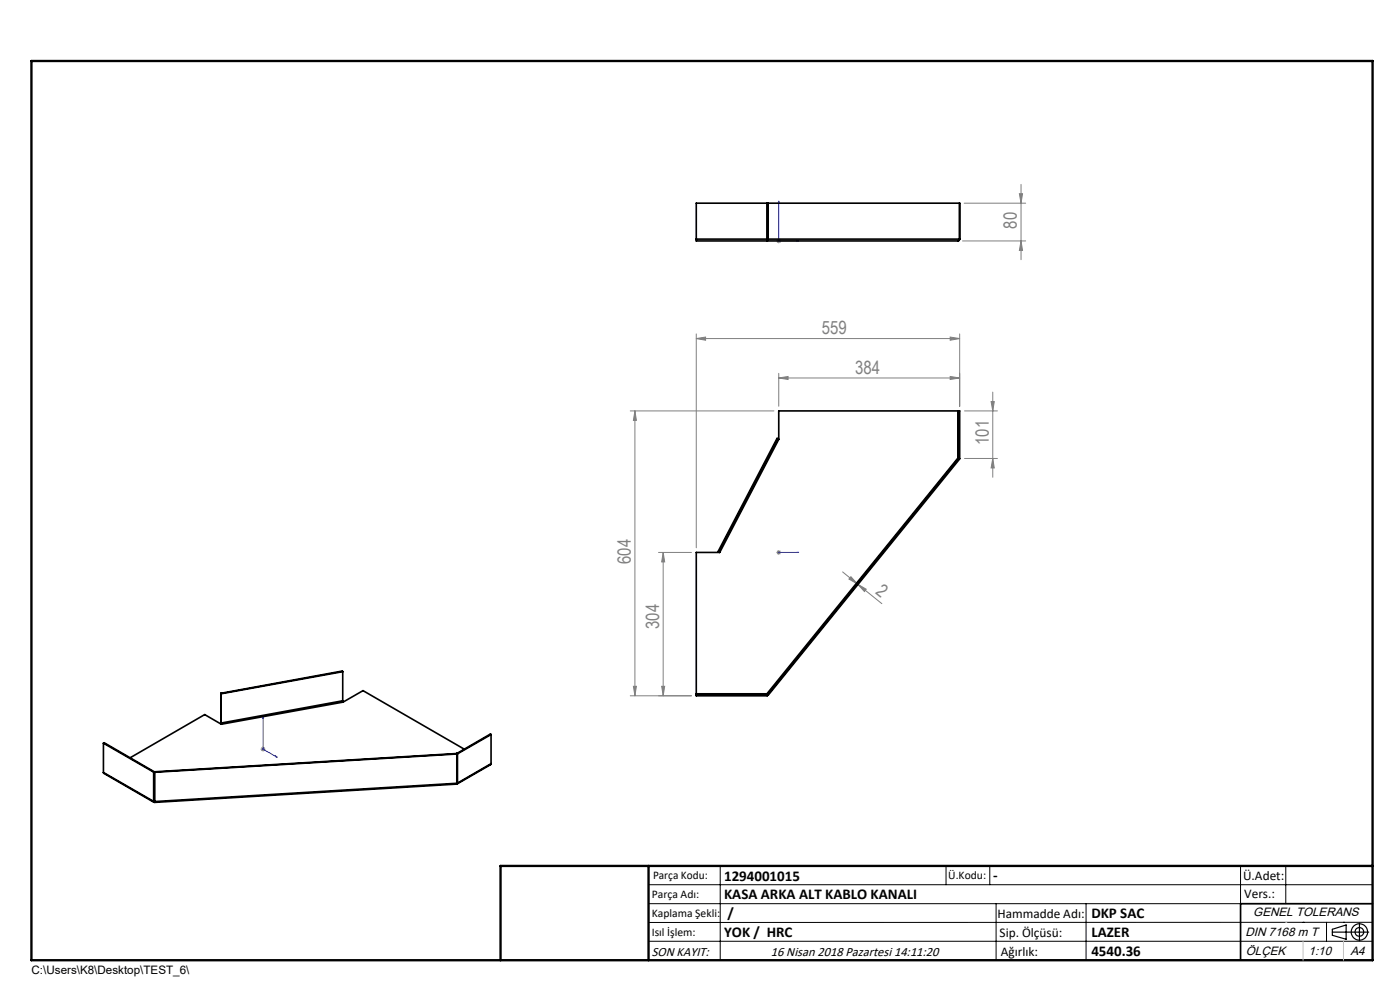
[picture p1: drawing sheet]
<svg xmlns="http://www.w3.org/2000/svg" width="297mm" height="210mm" viewBox="0 0 297 210" stroke-linecap="round" stroke-linejoin="round" font-family="sans-serif">
<g fill="none" stroke="#000" stroke-width=".25">
<path d="M282.6 197.7h7.8M282.6 197.1l3-.9v3l-3-.8zM288.4 195.8v3.8M106.2 203.7h185"/>
<circle cx="288.4" cy="197.7" r="1.74"/>
<circle cx="288.4" cy="197.7" r=".93"/>
</g>
<path d="M165.2 42.6v8.5h4.2M165.2 42.6l.1 .5h-.2zM169 51l.4 .1-.4 .1zM165.1 117.2h.2zM165.2 117.2h.1M165.2 117.2h4.2M169.4 117.2h-.4h.4M55.8 152v6.9l3 1.7M55.8 152l.1 .4-.2-.1zM58.5 160.4l.3 .2-.3-.1z" fill="none" stroke="#00f" stroke-width=".21"/>
<g fill="none" stroke="#808080" stroke-width=".21">
<path d="M216.6 39.1v16M164.7 51.1h1M164.9 50.8l.7 .7M165.2 50.6v1M165.6 50.8l-.7 .7M204.2 51.1h13.4M204.5 43.1h13.1M216.3 41.1h.6l-.3 2zM216.6 51.1l.3 2h-.6zM147.7 71.8l2-.3v.7zM147.7 70.8v45.4M147.7 71.8h55.9"/>
<path d="M165.2 79.2v7M201.6 79.9l2 .3-2 .3zM201.6 71.5l2 .3-2 .4zM203.6 70.8v15.4M133.7 87.2h30.5M134.7 87.2l.3 2h-.6zM134.7 87.2v60.4M165.2 80.2l2-.3v.6zM165.2 80.2h38.4M204.6 87.2h7M204.6 97.3h7M210.3 85.2h.6l-.3 2z"/>
<path d="M210.6 97.3l.3 2h-.6zM210.6 83.2v18M139.7 117.2h7M140.7 117.2l.3 2h-.6zM140.7 117.2v30.4M164.7 117.2h1M164.9 116.8l.7 .7M165.2 116.7v1M165.6 116.8l-.7 .7M178.8 121.3l3.1 2.6M180.5 122.3l1.4 1.6-1.8-1.1zM181.9 123.9l.1 .1"/>
<path d="M182 124l1.8 1-.4 .5zM182 124l5.1 4M55.3 158.9h1M55.5 158.6l.7 .7M55.8 158.4v1M56.2 158.6l-.7 .7M133.7 147.6h13M134.4 145.6h.6l-.3 2zM140.4 145.6h.6l-.3 2z"/>
</g>
<g fill="none" stroke="#000" stroke-width=".21">
<path d="M137.6 187.7h153.6M137.6 191.7h153.6M137.6 199.7h153.6M152.8 183.7v20M200.7 183.7v4M210 183.7v4M211.3 191.7v12M230.4 191.7v12M263.2 183.7v20M272.8 183.7v8M276.4 195.6h.1M281.4 195.6v4.1"/>
<path d="M285 195.6h.1M291.2 195.6l-153.6 .1"/>
</g>
<path d="M291.2 191.7h-28v12" fill="none" stroke="#000" stroke-width=".35"/>
<path d="M6.7 12.9h284.5v190.8h-284.5zM137.6 183.7v20M291.2 183.7h-185v20" fill="none" stroke="#000" stroke-width=".5"/>
<path d="M276.4 199.7v4M285 199.7v4" fill="none" stroke="#c0c0c0" stroke-width=".21"/>
<path d="M272.8 195.6h.1" fill="none" stroke="#c0c0c0" stroke-width=".25"/>
<g fill="#00f">
<path d="M169 117.2h.4zM165.1 117.2h.2z"/>
<path d="M58.5 160.4l.3 .2-.3-.1zM55.8 152l.1 .4-.2-.1z"/>
<path d="M169 51l.4 .1-.4 .1zM165.2 42.6l.1 .5h-.2z"/>
</g>
<g fill="#808080">
<path d="M201.6 79.9l2 .3-2 .3zM165.2 80.2l2-.3v.6zM201.6 71.5l2 .3-2 .4zM147.7 71.8l2-.3v.7z"/>
<path d="M140.4 145.6h.6l-.3 2zM140.7 117.2l.3 2h-.6zM216.6 51.1l.3 2h-.6zM216.3 41.1h.6l-.3 2z"/>
<path d="M210.3 85.2h.6l-.3 2zM210.6 97.3l.3 2h-.6zM134.7 87.2l.3 2h-.6zM134.4 145.6h.6l-.3 2z"/>
<path d="M180.5 122.3l1.4 1.6-1.8-1.1zM182 124l1.8 1-.4 .5z"/>
</g>
<g fill="none" stroke="#000" stroke-width=".35">
<path d="M147.7 50.7v.4h55.5M147.7 50.7v-7.6h55.9v7.6M147.7 50.7h55.9M162.8 43.1l-.1 8 .2-.3v-7.7M162.8 43.1v7.8M203.6 43.1v7.6l-.4 .4M203.6 50.7l-.4 .4M165 93.1l.2 .1M165 93.1l-.1-.1-12.6 24 .2 .1M165 93.1l-12.5 24M165.2 93.2l-12.5 24M203.2 97.2l.2 .1"/>
<path d="M203.2 87.2h.2M203.2 87.2h-38v6M203.2 97.2l-40.5 50M203.2 87.2v10M203.4 97.3l.2 .1-40.7 50.1-.1-.1M203.4 97.3l-40.6 50.1M203.4 87.2h.2v10.1h-.2M203.4 87.2v10.1M152.5 117.1l.2 .1M152.7 117.2h-5v30M21.9 157.6v6.3M21.9 157.6l10.7 6.2"/>
<path d="M21.9 157.6l.2-.1 10.6 6.2M46.8 153.2l.1 .4M46.8 147.1l.1 .1M46.8 153.2l.1 .2M46.8 147.1v6.1M46.9 153.4l.1 .2M46.9 147.2v6.2M47 153.6l-3.6-2-15.8 9.2M72.7 148.7l.1 .2M72.7 142.5l-25.8 4.7M72.7 142.5v6.2M72.7 148.7l-25.8 4.7"/>
<path d="M72.7 142.5l-.1-.2-25.8 4.8M72.8 148.9l4.2-2.4 21.5 12.4M72.8 148.9l-25.8 4.7M96.9 159.8h.1M96.9 159.9l-64.1 3.9M96.9 159.8v6.3M96.9 159.8l-64.2 3.9M96.9 159.8l.1 .1M97 159.9v6.2M104.2 155.8l-.2-.1-7.1 4.1M104.2 155.8l-7.2 4.1M104.2 155.8v6.2"/>
<path d="M147.7 147.2v.2M147.7 147.4v.2h15.1v-.2M147.7 147.4h15.1M147.7 147.2h15M162.7 147.2l.1 .2M21.9 163.9l.1 .1 10.6 6.2M21.9 163.9l10.7 6.1M32.6 170v.2l.2-.1M32.6 163.8v6.2M32.7 169.9h.1M32.7 169.9v.1M32.7 163.7l.1 .1"/>
<path d="M32.7 169.9l.1 .1M32.7 163.7v6.2M32.7 163.7l-.1 .1M32.7 169.9l-.1 .1M32.8 163.8v6.2M96.9 166.1v.2l-64.1 3.9v-.2M96.9 166.1l-64.1 3.9M96.9 166l.1 .1M97 166.1l-.1 .2M104.2 162l-.1 .2-7.1 4.1M104.2 162l-7.2 4.1"/>
</g>
<g font-size="3.9" fill="#808080">
<text x="215.7" y="48.5" transform="rotate(-90 215.7 48.5)">80</text>
<text x="174.3" y="70.9">559</text>
<text x="181.4" y="79.3">384</text>
<text x="209.7" y="94.4" transform="rotate(-90 209.7 94.4)">101</text>
<text x="133.8" y="119.6" transform="rotate(-90 133.8 119.6)">604</text>
<text x="185.6" y="125.7" transform="rotate(39 185.6 125.7)">2</text>
<text x="139.8" y="133.4" transform="rotate(-90 139.8 133.4)">304</text>
</g>
<g font-size="3.2">
<text x="153.6" y="186.8">1294001015</text>
<text x="153.6" y="190.8">KASA ARKA ALT KABLO KANALI</text>
<text x="210.7" y="186.6">-</text>
<text x="154.3" y="194.8">/</text>
<text x="231.5" y="194.8">DKP SAC</text>
<text x="153.6" y="198.8">YOK / HRC</text>
<text x="231.5" y="198.7">LAZER</text>
<text x="231.5" y="202.8">4540.36</text>
</g>
<g font-size="2.8">
<text x="263.7" y="186.7">Ü.Adet:</text>
<text x="263.9" y="190.5">Vers.:</text>
<text x="211.6" y="194.8">Hammadde Adı:</text>
<text x="138.3" y="202.8">SON KAYIT:</text>
<text x="163.5" y="202.8">16 Nisan 2018 Pazartesi 14:11:20</text>
<text x="212.1" y="198.7">Sip. Ölçüsü:</text>
<text x="212.3" y="202.7">Ağırlık:</text>
</g>
<g font-size="2.6">
<text x="265.9" y="194.4">GENEL TOLERANS</text>
<text x="264.2" y="198.5">DIN 7168 m T</text>
<text x="264.3" y="202.6">ÖLÇEK</text>
<text x="277.6" y="202.6">1:10</text>
<text x="286.5" y="202.6">A4</text>
</g>
<g font-size="2.5">
<text x="138.3" y="190.5">Parça Adı:</text>
<text x="138.5" y="186.5">Parça Kodu:</text>
<text x="201.2" y="186.5">Ü.Kodu:</text>
<text x="138.3" y="194.5">Kaplama Şekli:</text>
<text x="138.3" y="198.6">Isıl İşlem:</text>
<text x="6.7" y="206.7">C:\Users\K8\Desktop\TEST_6\</text>
</g>
</svg>
